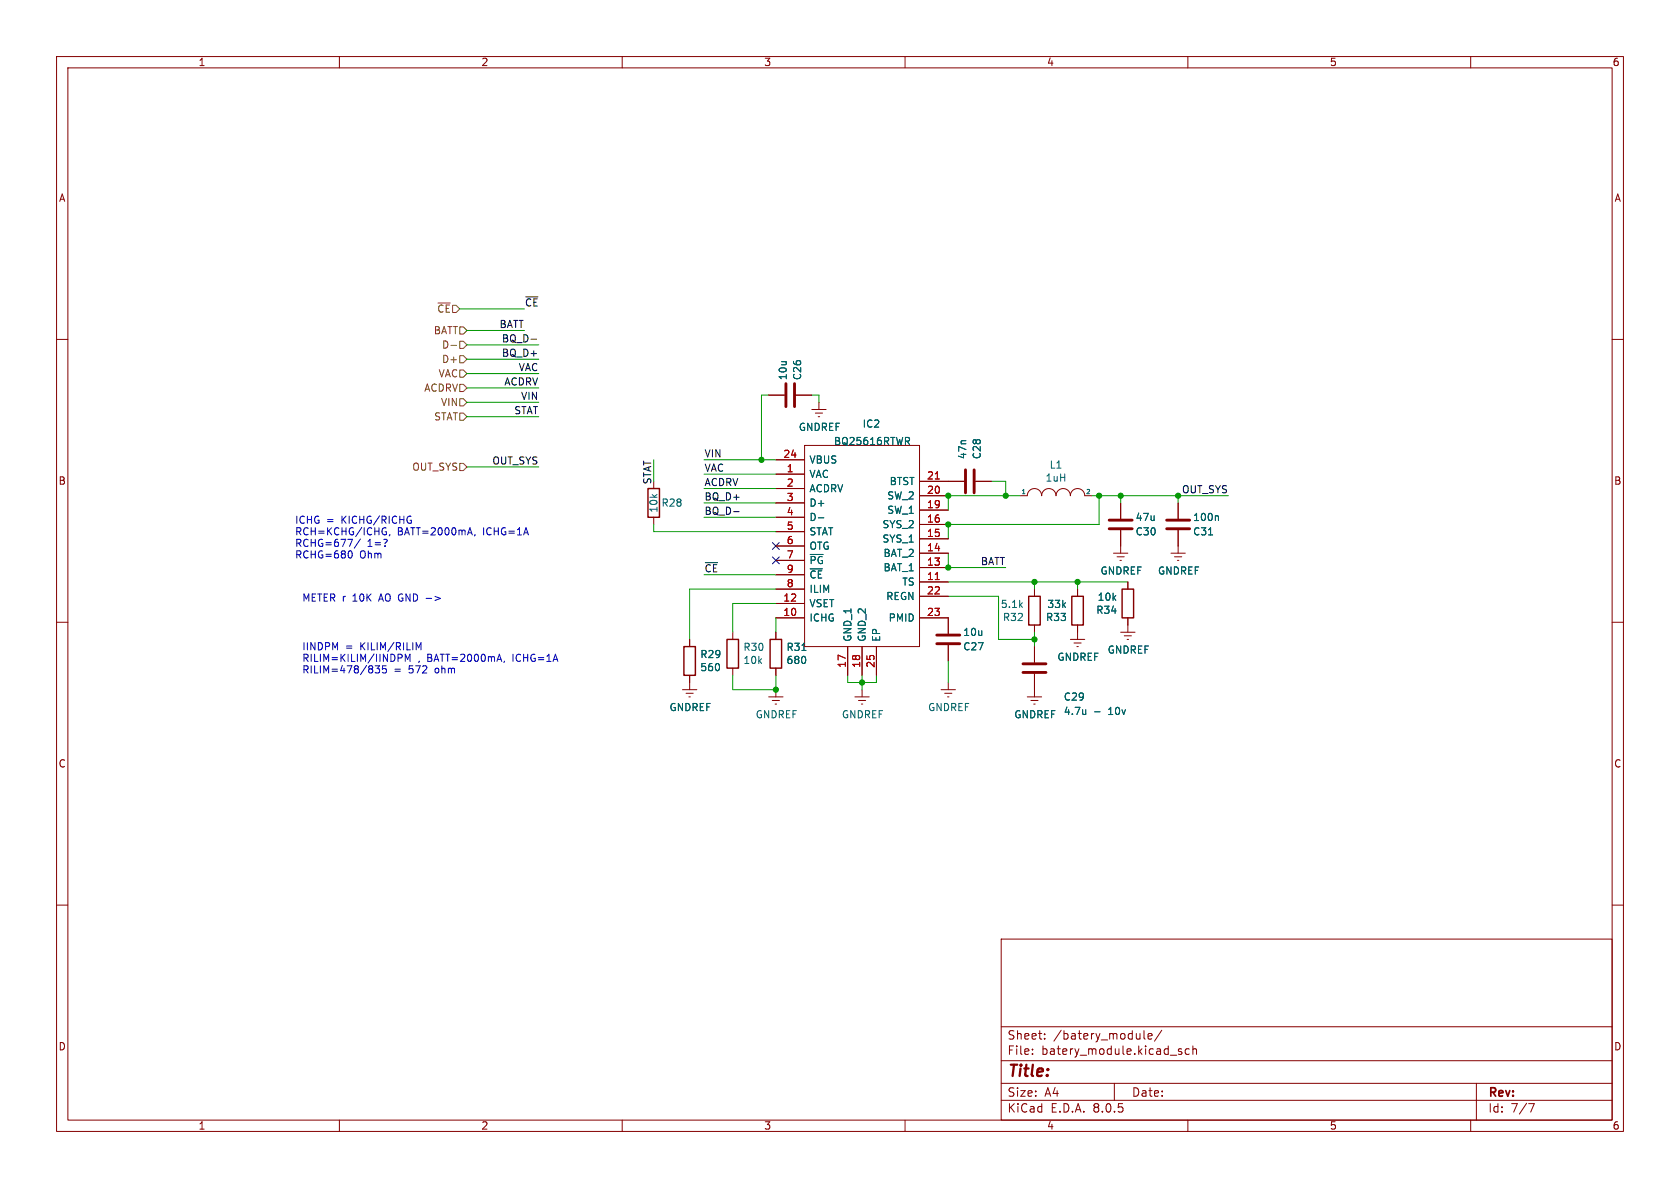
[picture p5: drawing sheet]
<svg xmlns="http://www.w3.org/2000/svg" width="297mm" height="210mm" viewBox="0 0 297 210" stroke-linecap="round" stroke-linejoin="round" font-family="sans-serif">
<g fill="none" stroke="#840000" stroke-width=".18">
<path d="M10 10h277v190h-277zM12 12h273v186h-273zM60 10v2M110 10v2M160 10v2M210 10v2M260 10v2M10 60h2M285 60h2M135.9 69.9h2.8M140.7 69.9h2.8M142.2 78.7h20.4v35.6h-20.4z"/>
<path d="M143.5 72.4h2.5M144.1 73h1.3M144.7 73.7h.2M144.8 71.1v1.3M115.6 85.1v1.3M115.6 91.4v1.3M137.2 99.1h5M137.2 83.8h5M137.2 86.4h5M137.2 81.3h5M137.2 88.9h5M137.2 91.4h5"/>
<path d="M137.2 94h5M137.2 96.5h5M162.6 97.8h5M162.6 95.3h5M162.6 92.7h5M162.6 90.2h5M162.6 87.6h5M162.6 85.1h7.8M172.5 85.1h2.8M180.3 87.6h1.3a1.27 1.27 0 0 1 1.3-1.2 1.27 1.27 0 0 1 1.2 1.2 1.27 1.27 0 0 1 1.3-1.2 1.27 1.27 0 0 1 1.3 1.2 1.27 1.27 0 0 1 1.3-1.2 1.27 1.27 0 0 1 1.2 1.2 1.27 1.27 0 0 1 1.3-1.2 1.27 1.27 0 0 1 1.3 1.2h1.2M196.8 97.8h2.6M197.5 98.4h1.3"/>
<path d="M198 99.1h.2M198.1 88.9v2.8M198.1 93.7v4.1M207 97.8h2.5M207.6 98.4h1.3M208.2 99.1h.2M208.3 88.9v2.8M208.3 93.7v4.1M10 110h2M121.9 113v1.3M121.9 119.4v2.5M129.5 111.8v1.2"/>
<path d="M129.5 118.1v1.3M137.2 111.8v1.2M137.2 118.1v1.3M137.2 109.2h5M137.2 106.7h5M137.2 104.1h5M137.2 101.6h5M149.9 114.3v5.1M152.4 114.3v5.1M154.9 114.3v5.1M162.6 109.2h5v2.8M162.6 102.9h5"/>
<path d="M162.6 100.3h5M162.6 105.4h5M167.6 114v2.8M182.9 104.1v1.3M182.9 110.5v1.3M182.9 114.3v2.8M182.9 119.1v4.1M189.2 113h2.6M189.9 113.7h1.2M190.4 114.3h.2M190.5 104.1v1.3M190.5 110.5v2.5"/>
<path d="M198.1 111.8h2.6M198.8 112.4h1.2M199.3 113h.2M199.4 102.9v1.2M199.4 109.2v2.6M285 110h2M120.6 121.9h2.6M121.3 122.6h1.3M121.8 123.2h.2M135.9 123.2h2.5M136.5 123.8h1.3M137 124.5h.3"/>
<path d="M137.2 121.9v1.3M151.1 123.2h2.6M151.8 123.8h1.2M152.3 124.5h.2M152.4 121.9v1.3M166.4 121.9h2.5M167 122.6h1.3M167.5 123.2h.3M167.6 120.7v1.2M181.6 123.2h2.5M182.2 123.8h1.3M182.8 124.5h.2"/>
<path d="M10 160h2M285 160h2M177 166h108v32h-108zM60 198v2M110 198v2M160 198v2M177 194.5h108M177 191.5h108M177 187.5h108M177 181.5h108M182.5 186.3v.1M182.5 185.5v.1"/>
<path d="M184.7 183.6v.1M184.7 182.8v.1M197 191.5v3M202.2 182.2v1.3l.3 .2M203 183.2l.7-.1-.1-.3-.4-.1-.2 .2v.7h.6M205.4 182.1l-1.3 2M208.3 185.7l.7 .4-.3 .3-.4-.1M208.9 185.5l-.4-.1-.2 .2M210 198v2M210.2 185.5l-.4-.1-.3 .3v.4l.2 .2h.5M210.9 185.5l.2-.1 .4 .1v.9M210.9 184.9v1.5"/>
<path d="M260 198v2M261 191.5v6.5M270.2 195.1h1l-.6 1.5"/>
</g>
<path d="M138.9 67.8v4.1M140.5 67.8v4.1M170.7 83.1v4M172.2 83.1v4M196.1 93.5h4.1M196.1 91.9h4.1M206.2 93.5h4.1M206.2 91.9h4.1M165.6 113.8h4.1M165.6 112.3h4.1M180.8 118.9h4.1M180.8 117.3h4.1" fill="none" stroke="#840000" stroke-width=".51"/>
<path d="M160.4 78l.4 .6M160.6 77.3l.2 .3-.1 .3-.1 .1M144.7 91.5h.9M213.7 94.6h.7M215.2 91.2l.2 .2v.6M141.8 115h.7M191.9 125.5v.8M191.9 126.2h.1M193.5 125.8h1" fill="none" stroke="#006464" stroke-width=".18"/>
<path d="M114.6 86.4h2v5h-2zM120.9 114.3h2v5.1h-2zM128.5 113h2.1v5.1h-2.1zM136.1 113h2.1v5.1h-2.1zM181.9 105.4h2v5.1h-2zM189.5 105.4h2v5.1h-2zM198.4 104.1h2v5.1h-2z" fill="none" stroke="#840000" stroke-width=".25"/>
<path d="M165.3 84.7h.8M165.3 102.5h.8" fill="none" stroke="#a90000" stroke-width=".18"/>
<path d="M81.3 57.8h.6l.6 .6-.6 .7h-.6zM79.7 61.1h1M81.3 67.9h.6l.6 .7-.6 .6h-.6zM81.3 73h.6l.6 .7-.6 .6h-.6zM81.3 62.9h.6l.6 .6-.6 .6h-.6zM81.3 60.3h.6l.6 .7-.6 .6h-.6zM81.3 65.4h.6l.6 .6-.6 .7h-.6zM81.3 70.5h.6l.6 .6-.6 .7h-.6zM81.3 81.9h.6l.6 .7-.6 .6h-.6z" fill="none" stroke="#725600" stroke-width=".18"/>
<path d="M93.9 60h.9M129.7 90.4h1" fill="none" stroke="#0f0f0f" stroke-width=".18"/>
<g fill="none" stroke="#0000c2" stroke-width=".18">
<path d="M61.8 97.4h-.1M62 97.4a.72 .72 0 0 1-.2 1.2h-.1M63.7 95.3l-1.1 1.6M68 93.3h-.2M68.1 94h.2v.4l-.2 .2-.3-.1M68.1 93.3h.2M68.4 95.4v.4M68.9 94.5l-.1 .2M82.8 94.2h.6M83.1 93.3l.4 1.3M84 94.5l-.1 .2M67.1 117.7l-.4 .5 .3 .1v.5l-.1 .2-.6-.2"/>
<path d="M67.7 117.7l-.1 .6 .2-.1h.4l.1 .5-.2 .3-.5-.2M70.9 115.7l.2 .2-.1 .3-.1 .1M71.6 116.9v-1.2l.5 .9 .4-.9v1.2M74 114.5l.4-.9v1.3M89.2 116.9l-.1 .2"/>
</g>
<g fill="none" stroke="#009600" stroke-width=".18">
<path d="M81.3 54.6h11.4M82.5 58.4h10.2M82.5 71.1h12.7M82.5 73.7h12.7M82.5 63.5h12.7M82.5 61h12.7M82.5 66h12.7M82.5 68.6h12.7M135.9 69.9h-1.3v11.4M143.5 69.9h1.3v1.2M82.5 82.6h12.7M115.6 92.7v1.3h21.6"/>
<path d="M115.6 81.3v3.8M124.5 86.4h12.7M124.5 81.3h12.7M124.5 88.9h12.7M124.5 91.4h12.7M124.5 83.8h12.7M167.6 97.8v2.5h10.2M175.3 85.1h2.5v2.5M180.3 87.6h-12.7v2.6M193 87.6h24.2M194.3 87.6v5.1h-26.7v2.6M198.1 87.6v1.3"/>
<path d="M208.3 87.6v1.3M124.5 101.6h12.7M129.5 119.4v2.5h7.7v-2.5M137.2 104.1h-15.3v8.9M137.2 106.7h-7.7v5.1M137.2 109.2v2.6M149.9 119.4v1.3h5v-1.3M152.4 119.4v2.5M167.6 116.8v3.9M167.6 105.4h8.9v7.6h6.4M167.6 102.9h31.8M182.9 102.9v1.2"/>
<path d="M182.9 111.8v2.5M190.5 102.9v1.2"/>
</g>
<path d="M136.6 98.5l1.2 1.2M136.6 95.9l1.2 1.2M137.8 98.5l-1.2 1.2M137.8 95.9l-1.2 1.2" fill="none" stroke="#000084" stroke-width=".18"/>
<g fill="#009600" stroke="#009600" stroke-width=".18">
<circle cx="137.2" cy="121.9" r=".46"/>
<circle cx="152.4" cy="120.7" r=".46"/>
<circle cx="134.6" cy="81.3" r=".46"/>
<circle cx="167.6" cy="92.7" r=".46"/>
<circle cx="167.6" cy="87.6" r=".46"/>
<circle cx="167.6" cy="100.3" r=".46"/>
<circle cx="182.9" cy="113" r=".46"/>
<circle cx="177.8" cy="87.6" r=".46"/>
<circle cx="190.5" cy="102.9" r=".46"/>
<circle cx="182.9" cy="102.9" r=".46"/>
<circle cx="208.3" cy="87.6" r=".46"/>
<circle cx="198.1" cy="87.6" r=".46"/>
<circle cx="194.3" cy="87.6" r=".46"/>
</g>
<text font-size="2.8" fill="#840000" x="178" y="190.9">Title:</text>
<g font-size="2.1" fill="#840000">
<text x="178" y="184">Sheet:</text>
<text x="186.2" y="184">/batery_module/</text>
<text x="178" y="186.7">File:</text>
<text x="184.1" y="186.7">batery_module.kicad_sch</text>
<text x="178" y="196.9">KiCad</text>
<text x="178" y="194.1">Size:</text>
<text x="184.7" y="194.1">A4</text>
<text x="185.7" y="196.9">E.D.A.</text>
<text x="193.3" y="196.9">8.0.5</text>
<text x="200" y="194.1">Date:</text>
<text x="263" y="194.3">Rev:</text>
<text x="263" y="196.9">Id:</text>
<text x="267.1" y="196.9">7/7</text>
</g>
<g font-size="1.8" fill="#840000">
<text x="35" y="11.9">1</text>
<text x="85" y="11.9">2</text>
<text x="135" y="11.9">3</text>
<text x="185" y="11.9">4</text>
<text x="235" y="11.9">5</text>
<text x="285" y="11.9">6</text>
<text x="10.3" y="35.9">A</text>
<text x="285.3" y="35.9">A</text>
<text x="10.3" y="85.9">B</text>
<text x="285.3" y="85.9">B</text>
<text x="10.3" y="135.9">C</text>
<text x="285.3" y="135.9">C</text>
<text x="10.3" y="185.9">D</text>
<text x="285.3" y="185.9">D</text>
<text x="35" y="199.9">1</text>
<text x="85" y="199.9">2</text>
<text x="135" y="199.9">3</text>
<text x="185" y="199.9">4</text>
<text x="235" y="199.9">5</text>
<text x="285" y="199.9">6</text>
</g>
<g font-size="1.8" fill="#725600">
<text x="76.6" y="59.3">BATT</text>
<text x="77.2" y="55.5">~{CE}</text>
<text x="78" y="64.4">D+</text>
<text x="78" y="61.8">D-</text>
<text x="74.9" y="69.4">ACDRV</text>
<text x="77.4" y="66.9">VAC</text>
<text x="77.9" y="72">VIN</text>
<text x="76.7" y="74.5">STAT</text>
<text x="72.8" y="83.4">OUT_SYS</text>
</g>
<g font-size="1.8" fill="#0f0f0f">
<text x="88.2" y="58.1">BATT</text>
<text x="92.7" y="54.3">~{CE}</text>
<text x="88.6" y="63.2">BQ_D+</text>
<text x="88.6" y="60.6">BQ_D-</text>
<text x="91.6" y="65.7">VAC</text>
<text x="89.1" y="68.2">ACDRV</text>
<text x="92" y="70.8">VIN</text>
<text x="90.8" y="73.3">STAT</text>
<text x="86.9" y="82.2">OUT_SYS</text>
<text x="124.5" y="80.9">VIN</text>
<text x="124.5" y="83.5">VAC</text>
<text x="115.2" y="85.7" transform="rotate(-90 115.2 85.7)">STAT</text>
<text x="124.5" y="86">ACDRV</text>
<text x="124.5" y="88.6">BQ_D+</text>
<text x="208.9" y="87.3">OUT_SYS</text>
<text x="124.5" y="91.1">BQ_D-</text>
<text x="124.5" y="101.3">~{CE}</text>
<text x="173.3" y="100">BATT</text>
</g>
<g font-size="1.8" fill="#006464">
<text x="139.3" y="67.3" transform="rotate(-90 139.3 67.3)">10u</text>
<text x="141.8" y="67.3" transform="rotate(-90 141.8 67.3)">C26</text>
<text x="141.1" y="76.4">GNDREF</text>
<text x="152.4" y="75.8">IC2</text>
<text x="143" y="82.1">VBUS</text>
<text x="147.3" y="78.9">BQ25616RTWR</text>
<text x="171" y="81.3" transform="rotate(-90 171 81.3)">47n</text>
<text x="173.6" y="81.3" transform="rotate(-90 173.6 81.3)">C28</text>
<text x="185.5" y="83">L1</text>
<text x="116.8" y="89.8">R28</text>
<text x="143" y="84.7">VAC</text>
<text x="143" y="87.2">ACDRV</text>
<text x="143" y="89.8">D+</text>
<text x="156.8" y="88.5">SW_2</text>
<text x="157.2" y="86">BTST</text>
<text x="184.7" y="85.3">1uH</text>
<text x="116.4" y="90.7" transform="rotate(-90 116.4 90.7)">10k</text>
<text x="143" y="92.3">D-</text>
<text x="143" y="94.8">STAT</text>
<text x="155.9" y="93.6">SYS_2</text>
<text x="156.8" y="91">SW_1</text>
<text x="200.7" y="94.8">C30</text>
<text x="200.7" y="92.3">47u</text>
<text x="210.8" y="92.3">100n</text>
<text x="210.8" y="94.8">C31</text>
<text x="143" y="97.4">OTG</text>
<text x="143" y="99.9">~{PG}</text>
<text x="155.9" y="96.1">SYS_1</text>
<text x="156.1" y="101.2">BAT_1</text>
<text x="156.1" y="98.7">BAT_2</text>
<text x="194.5" y="101.8">GNDREF</text>
<text x="204.6" y="101.8">GNDREF</text>
<text x="143" y="107.5">VSET</text>
<text x="143" y="105">ILIM</text>
<text x="143" y="102.5">~{CE}</text>
<text x="156.6" y="106.3">REGN</text>
<text x="159.4" y="103.7">TS</text>
<text x="176.8" y="107.7">5.1k</text>
<text x="185.1" y="107.7">33k</text>
<text x="194" y="106.4">10k</text>
<text x="143" y="110.1">ICHG</text>
<text x="150.7" y="113.5" transform="rotate(-90 150.7 113.5)">GND_1</text>
<text x="153.3" y="113.5" transform="rotate(-90 153.3 113.5)">GND_2</text>
<text x="155.8" y="113.5" transform="rotate(-90 155.8 113.5)">EP</text>
<text x="157" y="110.1">PMID</text>
<text x="170.2" y="112.6">10u</text>
<text x="177.2" y="110">R32</text>
<text x="184.8" y="110">R33</text>
<text x="193.7" y="108.7">R34</text>
<text x="123.7" y="118.8">560</text>
<text x="123.7" y="116.5">R29</text>
<text x="131.3" y="117.6">10k</text>
<text x="131.3" y="115.3">R30</text>
<text x="138.9" y="117.6">680</text>
<text x="138.9" y="115.3">R31</text>
<text x="170.2" y="115.2">C27</text>
<text x="186.8" y="117">GNDREF</text>
<text x="195.7" y="115.7">GNDREF</text>
<text x="118.3" y="125.9">GNDREF</text>
<text x="164" y="125.9">GNDREF</text>
<text x="188" y="124.1">C29</text>
<text x="133.5" y="127.2">GNDREF</text>
<text x="148.7" y="127.2">GNDREF</text>
<text x="179.2" y="127.2">GNDREF</text>
<text x="188" y="126.6">4.7u</text>
<text x="196.1" y="126.6">10v</text>
</g>
<g font-size="1.8" fill="#a90000">
<text x="138.4" y="81">24</text>
<text x="139" y="83.6">1</text>
<text x="139" y="86.1">2</text>
<text x="139" y="88.6">3</text>
<text x="163.8" y="89.9">19</text>
<text x="163.8" y="87.4">20</text>
<text x="163.8" y="84.8">21</text>
<text x="139" y="91.2">4</text>
<text x="139" y="93.7">5</text>
<text x="163.8" y="95">15</text>
<text x="163.8" y="92.5">16</text>
<text x="139" y="96.3">6</text>
<text x="139" y="98.8">7</text>
<text x="139" y="101.3">9</text>
<text x="163.8" y="100.1">13</text>
<text x="163.8" y="97.5">14</text>
<text x="138.4" y="106.4">12</text>
<text x="139" y="103.9">8</text>
<text x="163.8" y="102.6">11</text>
<text x="163.8" y="105.2">22</text>
<text x="138.4" y="109">10</text>
<text x="163.8" y="109">23</text>
<text x="149.6" y="118.2" transform="rotate(-90 149.6 118.2)">17</text>
<text x="152.1" y="118.2" transform="rotate(-90 152.1 118.2)">18</text>
<text x="154.7" y="118.2" transform="rotate(-90 154.7 118.2)">25</text>
</g>
<g font-size="1.8" fill="#0000c2">
<text x="52.1" y="92.7">ICHG =</text>
<text x="52.1" y="94.7">RCH=KCHG/ICHG,</text>
<text x="60.5" y="92.7">KICHG/RICHG</text>
<text x="70.2" y="94.7">BATT=2000mA,</text>
<text x="85.5" y="94.7">ICHG=1A</text>
<text x="52.1" y="96.8">RCHG=677/</text>
<text x="52.1" y="98.8">RCHG=680</text>
<text x="63.6" y="98.8">Ohm</text>
<text x="64.9" y="96.8">1=?</text>
<text x="53.3" y="106.4">METER r</text>
<text x="62.5" y="106.4">10K</text>
<text x="67.3" y="106.4">AO GND -&gt;</text>
<text x="53.3" y="115">IINDPM</text>
<text x="53.3" y="117.1">RILIM=KILIM/IINDPM</text>
<text x="53.3" y="119.1">RILIM=478/835</text>
<text x="61" y="115">=</text>
<text x="63.8" y="115">KILIM/RILIM</text>
<text x="69.6" y="119.1">=</text>
<text x="72.4" y="119.1">572</text>
<text x="73.9" y="117.1">,</text>
<text x="75.6" y="117.1">BATT=2000mA,</text>
<text x="77.2" y="119.1">ohm</text>
<text x="90.9" y="117.1">ICHG=1A</text>
</g>
<g font-size="1.1" fill="#006464">
<text x="180.5" y="87.4">1</text>
<text x="191.9" y="87.4">2</text>
</g>
</svg>
